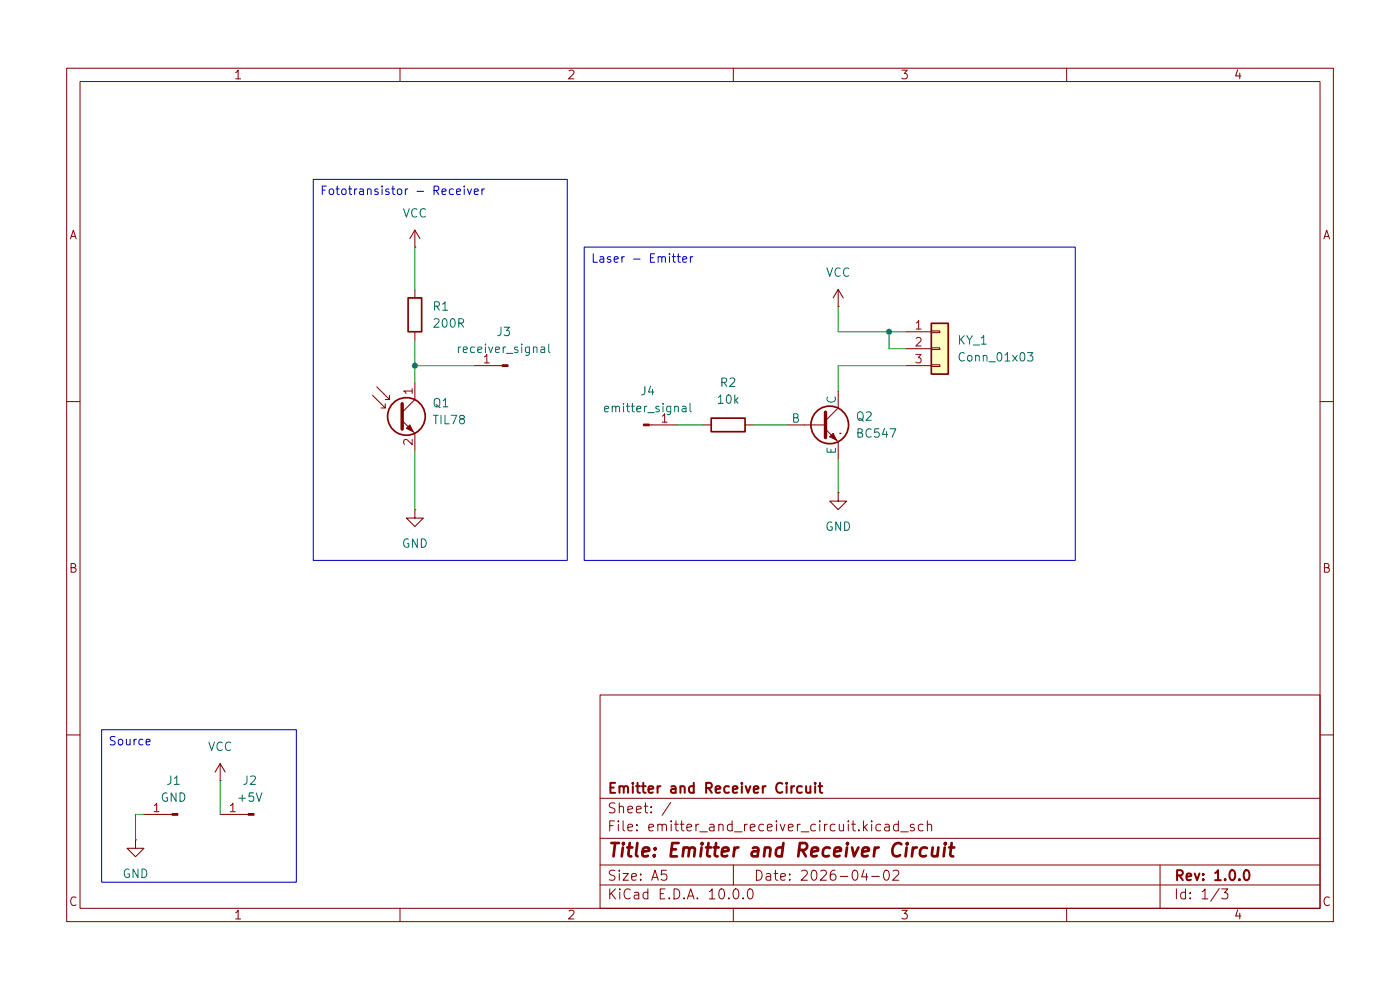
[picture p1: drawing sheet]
(kicad_sch
 (version 20260306)
 (generator "eeschema")
 (generator_version "10.0")
 (paper "A5")
 (title_block
  (title "Emitter and Receiver Circuit")
  (date "2026-04-02")
  (rev "1.0.0")
  (company "Emitter and Receiver Circuit"))
 (lib_symbols
  (symbol "Connector:Conn_01x01_Pin"
   (pin_names
    (offset 1.016) (hide yes)) (exclude_from_sim no) (in_bom yes) (on_board yes)
   (in_pos_files yes)
   (duplicate_pin_numbers_are_jumpers no)
   (property "Reference" "J" (at 0 2.54 0) (show_name no) (do_not_autoplace no) (effects (font (size 1.27 1.27))))
   (property "Value" "Conn_01x01_Pin" (at 0 -2.54 0) (show_name no) (do_not_autoplace no) (effects (font (size 1.27 1.27))))
   (property "Footprint" "" (at 0 0 0) (show_name no) (do_not_autoplace no) (hide yes) (effects (font (size 1.27 1.27))))
   (property "Datasheet" "" (at 0 0 0) (show_name no) (do_not_autoplace no) (hide yes) (effects (font (size 1.27 1.27))))
   (property "Description" "Generic connector, single row, 01x01, script generated" (at 0 0 0) (show_name no) (do_not_autoplace no) (hide yes) (effects (font (size 1.27 1.27))))
   (property "ki_locked" "" (at 0 0 0) (show_name no) (do_not_autoplace no) (effects (font (size 1.27 1.27))))
   (symbol "Conn_01x01_Pin_1_1"
    (rectangle (start 0.8636 0.127) (end 0 -0.127) (stroke (width 0.1524) (type default)) (fill (type outline)))
    (polyline (pts (xy 1.27 0) (xy 0.8636 0)) (stroke (width 0.1524) (type default)) (fill (type none)))
    (pin passive line (at 5.08 0 180) (length 3.81) (name "Pin_1" (effects (font (size 1.27 1.27)))) (number "1" (effects (font (size 1.27 1.27))))))
   (embedded_fonts no))
  (symbol "Connector_Generic:Conn_01x03"
   (pin_names
    (offset 1.016) (hide yes)) (exclude_from_sim no) (in_bom yes) (on_board yes)
   (in_pos_files yes)
   (duplicate_pin_numbers_are_jumpers no)
   (property "Reference" "J" (at 0 5.08 0) (show_name no) (do_not_autoplace no) (effects (font (size 1.27 1.27))))
   (property "Value" "Conn_01x03" (at 0 -5.08 0) (show_name no) (do_not_autoplace no) (effects (font (size 1.27 1.27))))
   (property "Footprint" "" (at 0 0 0) (show_name no) (do_not_autoplace no) (hide yes) (effects (font (size 1.27 1.27))))
   (property "Datasheet" "" (at 0 0 0) (show_name no) (do_not_autoplace no) (hide yes) (effects (font (size 1.27 1.27))))
   (property "Description" "Generic connector, single row, 01x03, script generated (kicad-library-utils/schlib/autogen/connector/)" (at 0 0 0) (show_name no) (do_not_autoplace no) (hide yes) (effects (font (size 1.27 1.27))))
   (symbol "Conn_01x03_1_1"
    (rectangle (start -1.27 3.81) (end 1.27 -3.81) (stroke (width 0.254) (type default)) (fill (type background)))
    (rectangle (start -1.27 2.667) (end 0 2.413) (stroke (width 0.1524) (type default)) (fill (type none)))
    (rectangle (start -1.27 0.127) (end 0 -0.127) (stroke (width 0.1524) (type default)) (fill (type none)))
    (rectangle (start -1.27 -2.413) (end 0 -2.667) (stroke (width 0.1524) (type default)) (fill (type none)))
    (pin passive line (at -5.08 2.54 0) (length 3.81) (name "Pin_1" (effects (font (size 1.27 1.27)))) (number "1" (effects (font (size 1.27 1.27)))))
    (pin passive line (at -5.08 0 0) (length 3.81) (name "Pin_2" (effects (font (size 1.27 1.27)))) (number "2" (effects (font (size 1.27 1.27)))))
    (pin passive line (at -5.08 -2.54 0) (length 3.81) (name "Pin_3" (effects (font (size 1.27 1.27)))) (number "3" (effects (font (size 1.27 1.27))))))
   (embedded_fonts no))
  (symbol "Device:R"
   (pin_numbers (hide yes))
   (pin_names
    (offset 0)) (exclude_from_sim no) (in_bom yes) (on_board yes)
   (in_pos_files yes)
   (duplicate_pin_numbers_are_jumpers no)
   (property "Reference" "R" (at 2.032 0 90) (show_name no) (do_not_autoplace no) (effects (font (size 1.27 1.27))))
   (property "Value" "R" (at 0 0 90) (show_name no) (do_not_autoplace no) (effects (font (size 1.27 1.27))))
   (property "Footprint" "" (at -1.778 0 90) (show_name no) (do_not_autoplace no) (hide yes) (effects (font (size 1.27 1.27))))
   (property "Datasheet" "" (at 0 0 0) (show_name no) (do_not_autoplace no) (hide yes) (effects (font (size 1.27 1.27))))
   (property "Description" "Resistor" (at 0 0 0) (show_name no) (do_not_autoplace no) (hide yes) (effects (font (size 1.27 1.27))))
   (symbol "R_0_1"
    (rectangle (start -1.016 -2.54) (end 1.016 2.54) (stroke (width 0.254) (type default)) (fill (type none))))
   (symbol "R_1_1"
    (pin passive line (at 0 3.81 270) (length 1.27) (name "" (effects (font (size 1.27 1.27)))) (number "1" (effects (font (size 1.27 1.27)))))
    (pin passive line (at 0 -3.81 90) (length 1.27) (name "" (effects (font (size 1.27 1.27)))) (number "2" (effects (font (size 1.27 1.27))))))
   (embedded_fonts no))
  (symbol "Sensor_Optical:BPW40"
   (pin_names
    (offset 0) (hide yes)) (exclude_from_sim no) (in_bom yes) (on_board yes)
   (in_pos_files yes)
   (duplicate_pin_numbers_are_jumpers no)
   (property "Reference" "Q" (at 5.08 1.27 0) (show_name no) (do_not_autoplace no) (effects (font (size 1.27 1.27)) (justify left)))
   (property "Value" "BPW40" (at 5.08 -1.27 0) (show_name no) (do_not_autoplace no) (effects (font (size 1.27 1.27)) (justify left)))
   (property "Footprint" "LED_THT:LED_D5.0mm_Clear" (at 12.192 -3.556 0) (show_name no) (do_not_autoplace no) (hide yes) (effects (font (size 1.27 1.27))))
   (property "Datasheet" "https://www.rcscomponents.kiev.ua/datasheets/bpw40.pdf" (at 0 0 0) (show_name no) (do_not_autoplace no) (hide yes) (effects (font (size 1.27 1.27))))
   (property "Description" "Phototransistor NPN" (at 0 0 0) (show_name no) (do_not_autoplace no) (hide yes) (effects (font (size 1.27 1.27))))
   (symbol "BPW40_0_1"
    (polyline (pts (xy -3.81 3.175) (xy -1.905 1.27) (xy -1.905 1.905)) (stroke (width 0) (type default)) (fill (type none)))
    (polyline (pts (xy -3.175 4.445) (xy -1.27 2.54) (xy -1.27 3.175)) (stroke (width 0) (type default)) (fill (type none)))
    (polyline (pts (xy -1.905 1.27) (xy -2.54 1.27)) (stroke (width 0) (type default)) (fill (type none)))
    (polyline (pts (xy -1.27 2.54) (xy -1.905 2.54)) (stroke (width 0) (type default)) (fill (type none)))
    (polyline (pts (xy 0.635 1.905) (xy 0.635 -1.905)) (stroke (width 0.508) (type default)) (fill (type none)))
    (polyline (pts (xy 0.635 0.635) (xy 2.54 2.54)) (stroke (width 0) (type default)) (fill (type none)))
    (polyline (pts (xy 0.635 -0.635) (xy 2.54 -2.54)) (stroke (width 0) (type default)) (fill (type none)))
    (circle (center 1.27 0) (radius 2.8194) (stroke (width 0.254) (type default)) (fill (type none)))
    (polyline (pts (xy 1.27 -1.778) (xy 1.778 -1.27) (xy 2.286 -2.286) (xy 1.27 -1.778)) (stroke (width 0) (type default)) (fill (type outline))))
   (symbol "BPW40_1_1"
    (pin passive line (at 2.54 5.08 270) (length 2.54) (name "C" (effects (font (size 1.27 1.27)))) (number "1" (effects (font (size 1.27 1.27)))))
    (pin passive line (at 2.54 -5.08 90) (length 2.54) (name "E" (effects (font (size 1.27 1.27)))) (number "2" (effects (font (size 1.27 1.27))))))
   (embedded_fonts no))
  (symbol "Simulation_SPICE:NPN"
   (pin_numbers (hide yes))
   (pin_names
    (offset 0)) (exclude_from_sim no) (in_bom yes) (on_board yes)
   (in_pos_files yes)
   (duplicate_pin_numbers_are_jumpers no)
   (property "Reference" "Q" (at -2.54 7.62 0) (show_name no) (do_not_autoplace no) (effects (font (size 1.27 1.27))))
   (property "Value" "NPN" (at -2.54 5.08 0) (show_name no) (do_not_autoplace no) (effects (font (size 1.27 1.27))))
   (property "Footprint" "" (at 63.5 0 0) (show_name no) (do_not_autoplace no) (hide yes) (effects (font (size 1.27 1.27))))
   (property "Datasheet" "https://ngspice.sourceforge.io/docs/ngspice-html-manual/manual.xhtml#cha_BJTs" (at 63.5 0 0) (show_name no) (do_not_autoplace no) (hide yes) (effects (font (size 1.27 1.27))))
   (property "Description" "Bipolar transistor symbol for simulation only, substrate tied to the emitter" (at 0 0 0) (show_name no) (do_not_autoplace no) (hide yes) (effects (font (size 1.27 1.27))))
   (property "Sim.Device" "NPN" (at 0 0 0) (show_name no) (do_not_autoplace no) (hide yes) (effects (font (size 1.27 1.27))))
   (property "Sim.Type" "GUMMELPOON" (at 0 0 0) (show_name no) (do_not_autoplace no) (hide yes) (effects (font (size 1.27 1.27))))
   (property "Sim.Pins" "1=C 2=B 3=E" (at 0 0 0) (show_name no) (do_not_autoplace no) (hide yes) (effects (font (size 1.27 1.27))))
   (symbol "NPN_0_1"
    (polyline (pts (xy -2.54 0) (xy 0.635 0)) (stroke (width 0.1524) (type default)) (fill (type none)))
    (polyline (pts (xy 0.635 1.905) (xy 0.635 -1.905) (xy 0.635 -1.905)) (stroke (width 0.508) (type default)) (fill (type none)))
    (polyline (pts (xy 0.635 0.635) (xy 2.54 2.54)) (stroke (width 0) (type default)) (fill (type none)))
    (polyline (pts (xy 0.635 -0.635) (xy 2.54 -2.54) (xy 2.54 -2.54)) (stroke (width 0) (type default)) (fill (type none)))
    (circle (center 1.27 0) (radius 2.8194) (stroke (width 0.254) (type default)) (fill (type none)))
    (polyline (pts (xy 1.27 -1.778) (xy 1.778 -1.27) (xy 2.286 -2.286) (xy 1.27 -1.778) (xy 1.27 -1.778)) (stroke (width 0) (type default)) (fill (type outline)))
    (polyline (pts (xy 2.794 -1.27) (xy 2.794 -1.27)) (stroke (width 0.1524) (type default)) (fill (type none)))
    (polyline (pts (xy 2.794 -1.27) (xy 2.794 -1.27)) (stroke (width 0.1524) (type default)) (fill (type none))))
   (symbol "NPN_1_1"
    (pin open_collector line (at 2.54 5.08 270) (length 2.54) (name "C" (effects (font (size 1.27 1.27)))) (number "1" (effects (font (size 1.27 1.27)))))
    (pin input line (at -5.08 0 0) (length 2.54) (name "B" (effects (font (size 1.27 1.27)))) (number "2" (effects (font (size 1.27 1.27)))))
    (pin open_emitter line (at 2.54 -5.08 90) (length 2.54) (name "E" (effects (font (size 1.27 1.27)))) (number "3" (effects (font (size 1.27 1.27))))))
   (embedded_fonts no))
  (symbol "power:GND"
   (power global)
   (pin_numbers (hide yes))
   (pin_names
    (offset 0) (hide yes)) (exclude_from_sim no) (in_bom yes) (on_board yes)
   (in_pos_files yes)
   (duplicate_pin_numbers_are_jumpers no)
   (property "Reference" "#PWR" (at 0 -6.35 0) (show_name no) (do_not_autoplace no) (hide yes) (effects (font (size 1.27 1.27))))
   (property "Value" "GND" (at 0 -3.81 0) (show_name no) (do_not_autoplace no) (effects (font (size 1.27 1.27))))
   (property "Footprint" "" (at 0 0 0) (show_name no) (do_not_autoplace no) (hide yes) (effects (font (size 1.27 1.27))))
   (property "Datasheet" "" (at 0 0 0) (show_name no) (do_not_autoplace no) (hide yes) (effects (font (size 1.27 1.27))))
   (property "Description" "Power symbol creates a global label with name \"GND\" , ground" (at 0 0 0) (show_name no) (do_not_autoplace no) (hide yes) (effects (font (size 1.27 1.27))))
   (symbol "GND_0_1"
    (polyline (pts (xy 0 0) (xy 0 -1.27) (xy 1.27 -1.27) (xy 0 -2.54) (xy -1.27 -1.27) (xy 0 -1.27)) (stroke (width 0) (type default)) (fill (type none))))
   (symbol "GND_1_1"
    (pin power_in line (at 0 0 270) (length 0) (name "" (effects (font (size 1.27 1.27)))) (number "1" (effects (font (size 1.27 1.27))))))
   (embedded_fonts no))
  (symbol "power:VCC"
   (power global)
   (pin_numbers (hide yes))
   (pin_names
    (offset 0) (hide yes)) (exclude_from_sim no) (in_bom yes) (on_board yes)
   (in_pos_files yes)
   (duplicate_pin_numbers_are_jumpers no)
   (property "Reference" "#PWR" (at 0 -3.81 0) (show_name no) (do_not_autoplace no) (hide yes) (effects (font (size 1.27 1.27))))
   (property "Value" "VCC" (at 0 3.556 0) (show_name no) (do_not_autoplace no) (effects (font (size 1.27 1.27))))
   (property "Footprint" "" (at 0 0 0) (show_name no) (do_not_autoplace no) (hide yes) (effects (font (size 1.27 1.27))))
   (property "Datasheet" "" (at 0 0 0) (show_name no) (do_not_autoplace no) (hide yes) (effects (font (size 1.27 1.27))))
   (property "Description" "Power symbol creates a global label with name \"VCC\"" (at 0 0 0) (show_name no) (do_not_autoplace no) (hide yes) (effects (font (size 1.27 1.27))))
   (symbol "VCC_0_1"
    (polyline (pts (xy -0.762 1.27) (xy 0 2.54)) (stroke (width 0) (type default)) (fill (type none)))
    (polyline (pts (xy 0 2.54) (xy 0.762 1.27)) (stroke (width 0) (type default)) (fill (type none)))
    (polyline (pts (xy 0 0) (xy 0 2.54)) (stroke (width 0) (type default)) (fill (type none))))
   (symbol "VCC_1_1"
    (pin power_in line (at 0 0 90) (length 0) (name "" (effects (font (size 1.27 1.27)))) (number "1" (effects (font (size 1.27 1.27))))))
   (embedded_fonts no)))
 (text_box "Source"
  (exclude_from_sim no)
  (at 15.24 109.22 0)
  (size 29.21 22.86)
  (margins 0.9525 0.9525 0.9525 0.9525)
  (stroke (width 0) (type solid))
  (fill (type none))
  (effects (font (size 1.27 1.27)) (justify left top)))
 (text_box "Laser - Emitter"
  (exclude_from_sim no)
  (at 87.63 36.83 0)
  (size 73.66 46.99)
  (margins 0.9525 0.9525 0.9525 0.9525)
  (stroke (width 0) (type solid))
  (fill (type none))
  (effects (font (size 1.27 1.27)) (justify left top)))
 (text_box "Fototransistor - Receiver"
  (exclude_from_sim no)
  (at 46.99 26.67 0)
  (size 38.1 57.15)
  (margins 0.9525 0.9525 0.9525 0.9525)
  (stroke (width 0) (type solid))
  (fill (type none))
  (effects (font (size 1.27 1.27)) (justify left top)))
 (junction
  (at 133.35 49.53)
  (diameter 0)
  (color 0 0 0 0))
 (junction
  (at 62.23 54.61)
  (diameter 0)
  (color 0 0 0 0))
 (wire
  (pts (xy 62.23 54.61) (xy 71.12 54.61))
  (stroke (width 0) (type default)))
 (wire
  (pts (xy 125.73 54.61) (xy 125.73 58.42))
  (stroke (width 0) (type default)))
 (wire
  (pts (xy 125.73 49.53) (xy 133.35 49.53))
  (stroke (width 0) (type default)))
 (wire
  (pts (xy 101.6 63.5) (xy 105.41 63.5))
  (stroke (width 0) (type default)))
 (wire
  (pts (xy 20.32 121.92) (xy 20.32 125.73))
  (stroke (width 0) (type default)))
 (wire
  (pts (xy 125.73 68.58) (xy 125.73 73.66))
  (stroke (width 0) (type default)))
 (wire
  (pts (xy 62.23 67.31) (xy 62.23 76.2))
  (stroke (width 0) (type default)))
 (wire
  (pts (xy 33.02 116.84) (xy 33.02 121.92))
  (stroke (width 0) (type default)))
 (wire
  (pts (xy 62.23 36.83) (xy 62.23 43.18))
  (stroke (width 0) (type default)))
 (wire
  (pts (xy 62.23 50.8) (xy 62.23 54.61))
  (stroke (width 0) (type default)))
 (wire
  (pts (xy 135.89 52.07) (xy 133.35 52.07))
  (stroke (width 0) (type default)))
 (wire
  (pts (xy 125.73 45.72) (xy 125.73 49.53))
  (stroke (width 0) (type default)))
 (wire
  (pts (xy 133.35 52.07) (xy 133.35 49.53))
  (stroke (width 0) (type default)))
 (wire
  (pts (xy 113.03 63.5) (xy 118.11 63.5))
  (stroke (width 0) (type default)))
 (wire
  (pts (xy 62.23 54.61) (xy 62.23 57.15))
  (stroke (width 0) (type default)))
 (wire
  (pts (xy 135.89 54.61) (xy 125.73 54.61))
  (stroke (width 0) (type default)))
 (wire
  (pts (xy 21.59 121.92) (xy 20.32 121.92))
  (stroke (width 0) (type default)))
 (wire
  (pts (xy 133.35 49.53) (xy 135.89 49.53))
  (stroke (width 0) (type default)))
 (symbol
  (lib_id "Connector:Conn_01x01_Pin")
  (at 38.1 121.92 180)
  (unit 1)
  (body_style 1)
  (exclude_from_sim no)
  (in_bom yes)
  (on_board yes)
  (in_pos_files yes)
  (dnp no)
  (fields_autoplaced yes)
  (property "Reference" "J2" (at 37.465 116.84 0) (show_name no) (do_not_autoplace no) (effects (font (size 1.27 1.27))))
  (property "Value" "+5V" (at 37.465 119.38 0) (show_name no) (do_not_autoplace no) (effects (font (size 1.27 1.27))))
  (property "Footprint" "" (at 38.1 121.92 0) (hide yes) (show_name no) (do_not_autoplace no) (effects (font (size 1.27 1.27))))
  (property "Datasheet" "" (at 38.1 121.92 0) (hide yes) (show_name no) (do_not_autoplace no) (effects (font (size 1.27 1.27))))
  (property "Description" "Generic connector, single row, 01x01, script generated" (at 38.1 121.92 0) (hide yes) (show_name no) (do_not_autoplace no) (effects (font (size 1.27 1.27))))
  (pin "1")
  (instances (project "emitter_and_receiver" (path "" (reference "J3") (unit 1))) (project "Flow-Control-System" (path "" (reference "J2") (unit 1)))))
 (symbol
  (lib_id "power:VCC")
  (at 125.73 45.72 0)
  (unit 1)
  (body_style 1)
  (exclude_from_sim no)
  (in_bom yes)
  (on_board yes)
  (in_pos_files yes)
  (dnp no)
  (fields_autoplaced yes)
  (property "Reference" "#PWR02" (at 125.73 49.53 0) (hide yes) (show_name no) (do_not_autoplace no) (effects (font (size 1.27 1.27))))
  (property "Value" "VCC" (at 125.73 40.64 0) (show_name no) (do_not_autoplace no) (effects (font (size 1.27 1.27))))
  (property "Footprint" "" (at 125.73 45.72 0) (hide yes) (show_name no) (do_not_autoplace no) (effects (font (size 1.27 1.27))))
  (property "Datasheet" "" (at 125.73 45.72 0) (hide yes) (show_name no) (do_not_autoplace no) (effects (font (size 1.27 1.27))))
  (property "Description" "Power symbol creates a global label with name \"VCC\"" (at 125.73 45.72 0) (hide yes) (show_name no) (do_not_autoplace no) (effects (font (size 1.27 1.27))))
  (pin "1")
  (instances (project "emitter_and_receiver" (path "" (reference "#PWR02") (unit 1))) (project "Flow-Control-System" (path "" (reference "#PWR02") (unit 1)))))
 (symbol
  (lib_id "Device:R")
  (at 62.23 46.99 180)
  (unit 1)
  (body_style 1)
  (exclude_from_sim no)
  (in_bom yes)
  (on_board yes)
  (in_pos_files yes)
  (dnp no)
  (fields_autoplaced yes)
  (property "Reference" "R1" (at 64.77 45.7199 0) (show_name no) (do_not_autoplace no) (effects (font (size 1.27 1.27)) (justify right)))
  (property "Value" "200R" (at 64.77 48.2599 0) (show_name no) (do_not_autoplace no) (effects (font (size 1.27 1.27)) (justify right)))
  (property "Footprint" "" (at 64.008 46.99 90) (hide yes) (show_name no) (do_not_autoplace no) (effects (font (size 1.27 1.27))))
  (property "Datasheet" "" (at 62.23 46.99 0) (hide yes) (show_name no) (do_not_autoplace no) (effects (font (size 1.27 1.27))))
  (property "Description" "Resistor" (at 62.23 46.99 0) (hide yes) (show_name no) (do_not_autoplace no) (effects (font (size 1.27 1.27))))
  (pin "2")
  (pin "1")
  (instances (project "emitter_and_receiver" (path "" (reference "R2") (unit 1))) (project "Flow-Control-System" (path "" (reference "R1") (unit 1)))))
 (symbol
  (lib_id "Connector_Generic:Conn_01x03")
  (at 140.97 52.07 0)
  (unit 1)
  (body_style 1)
  (exclude_from_sim no)
  (in_bom yes)
  (on_board yes)
  (in_pos_files yes)
  (dnp no)
  (fields_autoplaced yes)
  (property "Reference" "KY_1" (at 143.51 50.7999 0) (show_name no) (do_not_autoplace no) (effects (font (size 1.27 1.27)) (justify left)))
  (property "Value" "Conn_01x03" (at 143.51 53.3399 0) (show_name no) (do_not_autoplace no) (effects (font (size 1.27 1.27)) (justify left)))
  (property "Footprint" "" (at 140.97 52.07 0) (hide yes) (show_name no) (do_not_autoplace no) (effects (font (size 1.27 1.27))))
  (property "Datasheet" "" (at 140.97 52.07 0) (hide yes) (show_name no) (do_not_autoplace no) (effects (font (size 1.27 1.27))))
  (property "Description" "Generic connector, single row, 01x03, script generated (kicad-library-utils/schlib/autogen/connector/)" (at 140.97 52.07 0) (hide yes) (show_name no) (do_not_autoplace no) (effects (font (size 1.27 1.27))))
  (pin "1")
  (pin "3")
  (pin "2")
  (instances (project "emitter_and_receiver" (path "" (reference "KY_008") (unit 1))) (project "Flow-Control-System" (path "" (reference "KY_1") (unit 1)))))
 (symbol
  (lib_id "Connector:Conn_01x01_Pin")
  (at 96.52 63.5 0)
  (unit 1)
  (body_style 1)
  (exclude_from_sim no)
  (in_bom yes)
  (on_board yes)
  (in_pos_files yes)
  (dnp no)
  (fields_autoplaced yes)
  (property "Reference" "J4" (at 97.155 58.42 0) (show_name no) (do_not_autoplace no) (effects (font (size 1.27 1.27))))
  (property "Value" "emitter_signal" (at 97.155 60.96 0) (show_name no) (do_not_autoplace no) (effects (font (size 1.27 1.27))))
  (property "Footprint" "" (at 96.52 63.5 0) (hide yes) (show_name no) (do_not_autoplace no) (effects (font (size 1.27 1.27))))
  (property "Datasheet" "" (at 96.52 63.5 0) (hide yes) (show_name no) (do_not_autoplace no) (effects (font (size 1.27 1.27))))
  (property "Description" "Generic connector, single row, 01x01, script generated" (at 96.52 63.5 0) (hide yes) (show_name no) (do_not_autoplace no) (effects (font (size 1.27 1.27))))
  (pin "1")
  (instances (project "emitter_and_receiver" (path "" (reference "J1") (unit 1))) (project "Flow-Control-System" (path "" (reference "J4") (unit 1)))))
 (symbol
  (lib_id "power:VCC")
  (at 33.02 116.84 0)
  (unit 1)
  (body_style 1)
  (exclude_from_sim no)
  (in_bom yes)
  (on_board yes)
  (in_pos_files yes)
  (dnp no)
  (fields_autoplaced yes)
  (property "Reference" "#PWR05" (at 33.02 120.65 0) (hide yes) (show_name no) (do_not_autoplace no) (effects (font (size 1.27 1.27))))
  (property "Value" "VCC" (at 33.02 111.76 0) (show_name no) (do_not_autoplace no) (effects (font (size 1.27 1.27))))
  (property "Footprint" "" (at 33.02 116.84 0) (hide yes) (show_name no) (do_not_autoplace no) (effects (font (size 1.27 1.27))))
  (property "Datasheet" "" (at 33.02 116.84 0) (hide yes) (show_name no) (do_not_autoplace no) (effects (font (size 1.27 1.27))))
  (property "Description" "Power symbol creates a global label with name \"VCC\"" (at 33.02 116.84 0) (hide yes) (show_name no) (do_not_autoplace no) (effects (font (size 1.27 1.27))))
  (pin "1")
  (instances (project "emitter_and_receiver" (path "" (reference "#PWR05") (unit 1))) (project "Flow-Control-System" (path "" (reference "#PWR05") (unit 1)))))
 (symbol
  (lib_id "Connector:Conn_01x01_Pin")
  (at 76.2 54.61 180)
  (unit 1)
  (body_style 1)
  (exclude_from_sim no)
  (in_bom yes)
  (on_board yes)
  (in_pos_files yes)
  (dnp no)
  (fields_autoplaced yes)
  (property "Reference" "J3" (at 75.565 49.53 0) (show_name no) (do_not_autoplace no) (effects (font (size 1.27 1.27))))
  (property "Value" "receiver_signal" (at 75.565 52.07 0) (show_name no) (do_not_autoplace no) (effects (font (size 1.27 1.27))))
  (property "Footprint" "" (at 76.2 54.61 0) (hide yes) (show_name no) (do_not_autoplace no) (effects (font (size 1.27 1.27))))
  (property "Datasheet" "" (at 76.2 54.61 0) (hide yes) (show_name no) (do_not_autoplace no) (effects (font (size 1.27 1.27))))
  (property "Description" "Generic connector, single row, 01x01, script generated" (at 76.2 54.61 0) (hide yes) (show_name no) (do_not_autoplace no) (effects (font (size 1.27 1.27))))
  (pin "1")
  (instances (project "emitter_and_receiver" (path "" (reference "J2") (unit 1))) (project "Flow-Control-System" (path "" (reference "J3") (unit 1)))))
 (symbol
  (lib_id "power:GND")
  (at 62.23 76.2 0)
  (unit 1)
  (body_style 1)
  (exclude_from_sim no)
  (in_bom yes)
  (on_board yes)
  (in_pos_files yes)
  (dnp no)
  (fields_autoplaced yes)
  (property "Reference" "#PWR03" (at 62.23 82.55 0) (hide yes) (show_name no) (do_not_autoplace no) (effects (font (size 1.27 1.27))))
  (property "Value" "GND" (at 62.23 81.28 0) (show_name no) (do_not_autoplace no) (effects (font (size 1.27 1.27))))
  (property "Footprint" "" (at 62.23 76.2 0) (hide yes) (show_name no) (do_not_autoplace no) (effects (font (size 1.27 1.27))))
  (property "Datasheet" "" (at 62.23 76.2 0) (hide yes) (show_name no) (do_not_autoplace no) (effects (font (size 1.27 1.27))))
  (property "Description" "Power symbol creates a global label with name \"GND\" , ground" (at 62.23 76.2 0) (hide yes) (show_name no) (do_not_autoplace no) (effects (font (size 1.27 1.27))))
  (pin "1")
  (instances (project "emitter_and_receiver" (path "" (reference "#PWR03") (unit 1))) (project "Flow-Control-System" (path "" (reference "#PWR03") (unit 1)))))
 (symbol
  (lib_id "power:VCC")
  (at 62.23 36.83 0)
  (unit 1)
  (body_style 1)
  (exclude_from_sim no)
  (in_bom yes)
  (on_board yes)
  (in_pos_files yes)
  (dnp no)
  (fields_autoplaced yes)
  (property "Reference" "#PWR04" (at 62.23 40.64 0) (hide yes) (show_name no) (do_not_autoplace no) (effects (font (size 1.27 1.27))))
  (property "Value" "VCC" (at 62.23 31.75 0) (show_name no) (do_not_autoplace no) (effects (font (size 1.27 1.27))))
  (property "Footprint" "" (at 62.23 36.83 0) (hide yes) (show_name no) (do_not_autoplace no) (effects (font (size 1.27 1.27))))
  (property "Datasheet" "" (at 62.23 36.83 0) (hide yes) (show_name no) (do_not_autoplace no) (effects (font (size 1.27 1.27))))
  (property "Description" "Power symbol creates a global label with name \"VCC\"" (at 62.23 36.83 0) (hide yes) (show_name no) (do_not_autoplace no) (effects (font (size 1.27 1.27))))
  (pin "1")
  (instances (project "emitter_and_receiver" (path "" (reference "#PWR04") (unit 1))) (project "Flow-Control-System" (path "" (reference "#PWR04") (unit 1)))))
 (symbol
  (lib_id "Simulation_SPICE:NPN")
  (at 123.19 63.5 0)
  (unit 1)
  (body_style 1)
  (exclude_from_sim no)
  (in_bom yes)
  (on_board yes)
  (in_pos_files yes)
  (dnp no)
  (fields_autoplaced yes)
  (property "Reference" "Q2" (at 128.27 62.2299 0) (show_name no) (do_not_autoplace no) (effects (font (size 1.27 1.27)) (justify left)))
  (property "Value" "BC547" (at 128.27 64.7699 0) (show_name no) (do_not_autoplace no) (effects (font (size 1.27 1.27)) (justify left)))
  (property "Footprint" "" (at 186.69 63.5 0) (hide yes) (show_name no) (do_not_autoplace no) (effects (font (size 1.27 1.27))))
  (property "Datasheet" "https://ngspice.sourceforge.io/docs/ngspice-html-manual/manual.xhtml#cha_BJTs" (at 186.69 63.5 0) (hide yes) (show_name no) (do_not_autoplace no) (effects (font (size 1.27 1.27))))
  (property "Description" "Bipolar transistor symbol for simulation only, substrate tied to the emitter" (at 123.19 63.5 0) (hide yes) (show_name no) (do_not_autoplace no) (effects (font (size 1.27 1.27))))
  (property "Sim.Device" "NPN" (at 123.19 63.5 0) (hide yes) (show_name no) (do_not_autoplace no) (effects (font (size 1.27 1.27))))
  (property "Sim.Type" "GUMMELPOON" (at 123.19 63.5 0) (hide yes) (show_name no) (do_not_autoplace no) (effects (font (size 1.27 1.27))))
  (property "Sim.Pins" "1=C 2=B 3=E" (at 123.19 63.5 0) (hide yes) (show_name no) (do_not_autoplace no) (effects (font (size 1.27 1.27))))
  (pin "3")
  (pin "2")
  (pin "1")
  (instances (project "emitter_and_receiver" (path "" (reference "Q2") (unit 1))) (project "Flow-Control-System" (path "" (reference "Q2") (unit 1)))))
 (symbol
  (lib_id "power:GND")
  (at 125.73 73.66 0)
  (unit 1)
  (body_style 1)
  (exclude_from_sim no)
  (in_bom yes)
  (on_board yes)
  (in_pos_files yes)
  (dnp no)
  (fields_autoplaced yes)
  (property "Reference" "#PWR01" (at 125.73 80.01 0) (hide yes) (show_name no) (do_not_autoplace no) (effects (font (size 1.27 1.27))))
  (property "Value" "GND" (at 125.73 78.74 0) (show_name no) (do_not_autoplace no) (effects (font (size 1.27 1.27))))
  (property "Footprint" "" (at 125.73 73.66 0) (hide yes) (show_name no) (do_not_autoplace no) (effects (font (size 1.27 1.27))))
  (property "Datasheet" "" (at 125.73 73.66 0) (hide yes) (show_name no) (do_not_autoplace no) (effects (font (size 1.27 1.27))))
  (property "Description" "Power symbol creates a global label with name \"GND\" , ground" (at 125.73 73.66 0) (hide yes) (show_name no) (do_not_autoplace no) (effects (font (size 1.27 1.27))))
  (pin "1")
  (instances (project "emitter_and_receiver" (path "" (reference "#PWR01") (unit 1))) (project "Flow-Control-System" (path "" (reference "#PWR01") (unit 1)))))
 (symbol
  (lib_id "power:GND")
  (at 20.32 125.73 0)
  (unit 1)
  (body_style 1)
  (exclude_from_sim no)
  (in_bom yes)
  (on_board yes)
  (in_pos_files yes)
  (dnp no)
  (fields_autoplaced yes)
  (property "Reference" "#PWR06" (at 20.32 132.08 0) (hide yes) (show_name no) (do_not_autoplace no) (effects (font (size 1.27 1.27))))
  (property "Value" "GND" (at 20.32 130.81 0) (show_name no) (do_not_autoplace no) (effects (font (size 1.27 1.27))))
  (property "Footprint" "" (at 20.32 125.73 0) (hide yes) (show_name no) (do_not_autoplace no) (effects (font (size 1.27 1.27))))
  (property "Datasheet" "" (at 20.32 125.73 0) (hide yes) (show_name no) (do_not_autoplace no) (effects (font (size 1.27 1.27))))
  (property "Description" "Power symbol creates a global label with name \"GND\" , ground" (at 20.32 125.73 0) (hide yes) (show_name no) (do_not_autoplace no) (effects (font (size 1.27 1.27))))
  (pin "1")
  (instances (project "emitter_and_receiver" (path "" (reference "#PWR06") (unit 1))) (project "Flow-Control-System" (path "" (reference "#PWR06") (unit 1)))))
 (symbol
  (lib_id "Sensor_Optical:BPW40")
  (at 59.69 62.23 0)
  (unit 1)
  (body_style 1)
  (exclude_from_sim no)
  (in_bom yes)
  (on_board yes)
  (in_pos_files yes)
  (dnp no)
  (fields_autoplaced yes)
  (property "Reference" "Q1" (at 64.77 60.2106 0) (show_name no) (do_not_autoplace no) (effects (font (size 1.27 1.27)) (justify left)))
  (property "Value" "TIL78" (at 64.77 62.7506 0) (show_name no) (do_not_autoplace no) (effects (font (size 1.27 1.27)) (justify left)))
  (property "Footprint" "LED_THT:LED_D5.0mm_Clear" (at 71.882 65.786 0) (hide yes) (show_name no) (do_not_autoplace no) (effects (font (size 1.27 1.27))))
  (property "Datasheet" "https://www.rcscomponents.kiev.ua/datasheets/bpw40.pdf" (at 59.69 62.23 0) (hide yes) (show_name no) (do_not_autoplace no) (effects (font (size 1.27 1.27))))
  (property "Description" "Phototransistor NPN" (at 59.69 62.23 0) (hide yes) (show_name no) (do_not_autoplace no) (effects (font (size 1.27 1.27))))
  (pin "1")
  (pin "2")
  (instances (project "emitter_and_receiver" (path "" (reference "Q1") (unit 1))) (project "Flow-Control-System" (path "" (reference "Q1") (unit 1)))))
 (symbol
  (lib_id "Connector:Conn_01x01_Pin")
  (at 26.67 121.92 180)
  (unit 1)
  (body_style 1)
  (exclude_from_sim no)
  (in_bom yes)
  (on_board yes)
  (in_pos_files yes)
  (dnp no)
  (fields_autoplaced yes)
  (property "Reference" "J1" (at 26.035 116.84 0) (show_name no) (do_not_autoplace no) (effects (font (size 1.27 1.27))))
  (property "Value" "GND" (at 26.035 119.38 0) (show_name no) (do_not_autoplace no) (effects (font (size 1.27 1.27))))
  (property "Footprint" "" (at 26.67 121.92 0) (hide yes) (show_name no) (do_not_autoplace no) (effects (font (size 1.27 1.27))))
  (property "Datasheet" "" (at 26.67 121.92 0) (hide yes) (show_name no) (do_not_autoplace no) (effects (font (size 1.27 1.27))))
  (property "Description" "Generic connector, single row, 01x01, script generated" (at 26.67 121.92 0) (hide yes) (show_name no) (do_not_autoplace no) (effects (font (size 1.27 1.27))))
  (pin "1")
  (instances (project "emitter_and_receiver" (path "" (reference "J4") (unit 1))) (project "Flow-Control-System" (path "" (reference "J1") (unit 1)))))
 (symbol
  (lib_id "Device:R")
  (at 109.22 63.5 90)
  (unit 1)
  (body_style 1)
  (exclude_from_sim no)
  (in_bom yes)
  (on_board yes)
  (in_pos_files yes)
  (dnp no)
  (fields_autoplaced yes)
  (property "Reference" "R2" (at 109.22 57.15 90) (show_name no) (do_not_autoplace no) (effects (font (size 1.27 1.27))))
  (property "Value" "10k" (at 109.22 59.69 90) (show_name no) (do_not_autoplace no) (effects (font (size 1.27 1.27))))
  (property "Footprint" "" (at 109.22 65.278 90) (hide yes) (show_name no) (do_not_autoplace no) (effects (font (size 1.27 1.27))))
  (property "Datasheet" "" (at 109.22 63.5 0) (hide yes) (show_name no) (do_not_autoplace no) (effects (font (size 1.27 1.27))))
  (property "Description" "Resistor" (at 109.22 63.5 0) (hide yes) (show_name no) (do_not_autoplace no) (effects (font (size 1.27 1.27))))
  (pin "2")
  (pin "1")
  (instances (project "emitter_and_receiver" (path "" (reference "R1") (unit 1))) (project "Flow-Control-System" (path "" (reference "R2") (unit 1)))))
 (group ""
  (members "03dd41a1-6c05-478b-9f27-cbdab3fc9096" "43e14296-992c-485d-b306-68f13da5cf5e"
   "5aaf5d62-d3b2-4c2f-945e-dbe71059b53c" "7570a8e9-74a4-46e0-8a10-5b2fae7274b9"
   "7cedb1ec-e6ad-4c0f-bfba-f4f8f093ac59" "ea534908-d374-45df-82ad-d6e812bca757"
   "eb8b5639-c2be-4fbc-aaab-36ca41abd6d7" "fc043c8a-f487-4ed3-9547-8aa00b6e55a1"))
 (group ""
  (members "05f62998-2ca5-4498-b53d-f0fcad243373" "1edfc5a8-445e-476a-a393-23df9c4a2f99"
   "5981d969-5e3b-452f-ba85-83601aa040ba" "73f740ba-d57e-4d74-8117-abe56a386dc1"
   "7d5f0ebc-9c7e-46dd-b641-547c7765f67f" "922a570f-db5c-4353-a0b5-7b45239c7608"
   "a2af2ab3-3b2f-42bf-89b8-96c1705cb401" "a48d9f9a-e9ac-4081-ba50-9bb5753194a7"
   "ab980f07-6717-4767-b126-8016211a9283" "d1a5a5eb-b3bc-4bea-bad4-f76f624f525d"
   "e721dab4-751c-4f9c-a3bc-03cc1d4e42f0" "f58f3fe5-ced5-4f28-96d2-e1374c915a48"))
 (group ""
  (members "0701bf07-267c-48d0-887b-aabece998665" "10d5aa89-5483-48d0-bbd9-9eacde3a610c"
   "1159a038-f248-4e1b-9df9-a1b242847f6b" "1df49260-a33d-491f-a7c7-e5f356f188be"
   "399855c8-28b0-4515-92b4-a1b359147b8d" "67e60b31-e2d7-4f3d-9a9e-be2be2267ef9"
   "6ca32099-e896-42c3-8c0f-6f5b318de083" "71601fa2-aebb-4101-bc90-9ce198f340a8"
   "abb9c745-0a0e-4eb0-8054-8bae2a1aff4a" "ad974960-78b0-4a7b-aa2c-76bf16327646"
   "b43dec59-b04d-4d71-a6c4-41a0a26445db" "c9e56e7f-7b26-445a-bb8a-15d311d163ab"
   "cbe22234-a1e1-4fc9-b881-9ff3658f6f16" "d97a1e65-4a38-4b1c-ae99-ee62c96bfb93"
   "de23250d-9b86-4c94-a6e9-10c74782da60" "e696e066-1fe9-4a82-ba74-5675739f7077"
   "ee55c521-714f-4779-a8ff-061e5f4d846f" "fe841d52-4c7a-4c94-a542-d80c2677b982"))
 (sheet_instances
  (path ""
   (page "1")))
 (embedded_fonts no))
